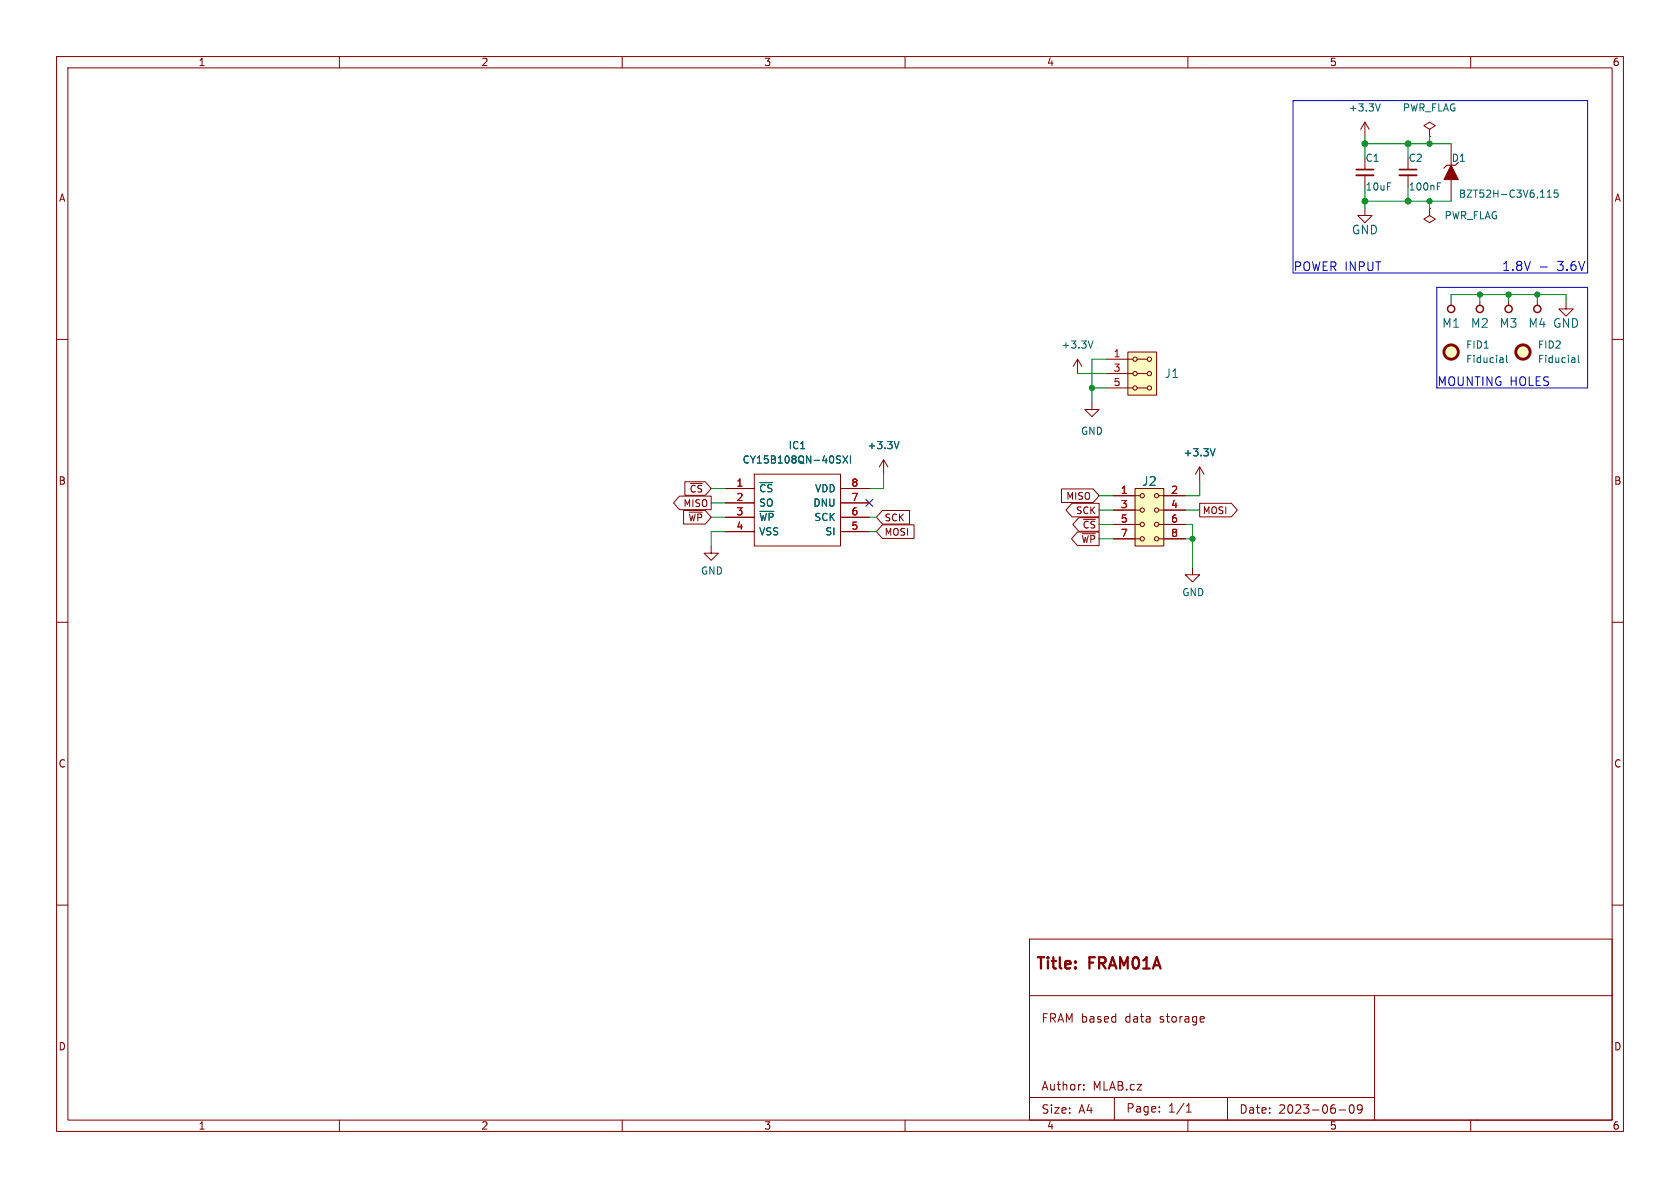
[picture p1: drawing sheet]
<svg xmlns="http://www.w3.org/2000/svg" width="297mm" height="210mm" viewBox="0 0 297 210" stroke-linecap="round" stroke-linejoin="round" font-family="sans-serif">
<g fill="none" stroke="#840000" stroke-width=".18">
<path d="M10 10h277v190h-277zM12 12h273v186h-273zM60 10v2M110 10v2M160 10v2M210 10v2M260 10v2M241.3 36.8v1.3h1.3l-1.3 1.3-1.3-1.3h1.3M241.3 21.6v2.5M241.3 27.9v2.1M241.3 31v2M241.3 21.6l-.8 1.3"/>
<path d="M241.3 21.6l.8 1.3M248.9 27.9v2.1M248.9 31v2M252.7 36.8v1.3l1 .6-1 .7-1-.7 1-.6M252.7 36.8h.1M252.7 22.9l1-.7-1-.6-1 .6 1 .7v1.2M252.7 24.1h.1M256.5 25.4v3.8M256.5 31.8v3.8M10 60h2M256.5 53.3v.7M261.6 53.3v.7"/>
<path d="M266.7 53.3v.7M271.8 53.3v.7M276.9 53.3v1.3h1.2l-1.2 1.3-1.3-1.3h1.3M285 60h2M190.5 63.5l-.8 1.3M190.5 63.5v2.5M190.5 63.5l.8 1.3M193 71.1v1.3h1.3l-1.3 1.3-1.2-1.3h1.2M195.6 68.6h4.7M195.6 66h4.7M195.6 63.5h4.7M199.4 62.2h5.1v7.7h-5.1z"/>
<path d="M201 68.6h1.8M201 66h1.8M201 63.5h1.8M120.1 87.7h5.6v2.4h-5.6l-1-1.2zM120.8 90.2h3.9l1 1.2-1 1.2h-3.9zM121.1 85.2h3.6l1 1.2-1 1.2h-3.6zM121.8 90.5h2.4M125.7 96.5v1.3h1.3l-1.3 1.3-1.2-1.3h1.2M128.3 86.4h5M128.3 88.9h5M128.3 91.4h5M128.3 94h5"/>
<path d="M133.3 83.8h15.3v12.7h-15.3zM148.6 86.4h5.1M148.6 88.9h5.1M148.6 91.4h5.1M148.6 94h5.1M156 90.2h4.8v2.4h-4.8l-1.1-1.2zM156 92.8h5.6v2.4h-5.6l-1.1-1.2zM156.2 81.3l-.8 1.3M156.2 81.3v2.5M156.2 81.3l.8 1.3M187.7 86.4h5.6l1 1.2-1 1.2h-5.6zM189.5 89h4.8v2.4h-4.8l-1-1.2z"/>
<path d="M190.5 94h3.8v2.5h-3.8l-1.1-1.2zM190.7 91.5h3.6v2.4h-3.6l-1-1.2zM196.8 95.3h4.7M196.8 92.7h4.7M196.8 90.2h4.7M196.8 87.6h4.7M200.7 86.4h5v10.1h-5zM204.9 95.3h4.6M204.9 92.7h4.6M204.9 90.2h4.6M204.9 87.6h4.6M212.1 89h5.6l1 1.2-1 1.2h-5.6z"/>
<path d="M212.1 82.6l-.8 1.2M212.1 82.6v2.5M212.1 82.6l.8 1.2M10 110h2M210.8 100.3v1.3h1.3l-1.3 1.3-1.3-1.3h1.3M285 110h2M10 160h2M285 160h2M182 166h103v32h-103zM182 176h103M212.7 179.7l.2 .3-.7 .2M243 176v22"/>
<path d="M60 198v2M110 198v2M160 198v2M182 194h61M191.6 192.6v.1M191.6 191.8v.1M197 194v4M205 196.5v.1M205 195.7v.1M209.7 196.6h.9M209.7 195.5l.5-.4v1.5M210 198v2"/>
<path d="M212.8 180.6l-.1 .1M217 194v4M236.7 196.2h1.2M238.7 195.4l.2-.1a.81 .81 0 0 1 .6 .6 .81 .81 0 0 1-.3 .8l-.2 .1a.81 .81 0 0 1-.6-.6 .81 .81 0 0 1 .3-.8zM240.8 195.9l-.3 .3h-.4l-.1-.3 .1-.5 .4-.1 .2 .1a.99 .99 0 0 1-.3 1.4h-.3M260 198v2M261 198h.1"/>
<circle cx="200.7" cy="63.5" r=".38"/>
<circle cx="200.7" cy="66" r=".38"/>
<circle cx="200.7" cy="68.6" r=".38"/>
<circle cx="203.2" cy="63.5" r=".38"/>
<circle cx="203.2" cy="66" r=".38"/>
<circle cx="203.2" cy="68.6" r=".38"/>
<circle cx="201.9" cy="87.6" r=".38"/>
<circle cx="201.9" cy="92.7" r=".38"/>
<circle cx="201.9" cy="95.3" r=".38"/>
<circle cx="201.9" cy="90.2" r=".38"/>
<circle cx="204.5" cy="90.2" r=".38"/>
<circle cx="204.5" cy="95.3" r=".38"/>
<circle cx="204.5" cy="87.6" r=".38"/>
<circle cx="204.5" cy="92.7" r=".38"/>
</g>
<g fill="none" stroke="#006464" stroke-width=".18">
<path d="M244 18.4l-.4 1.2M254.1 32.9h.4M254.1 32.3h.6M273.5 34.9h.7M273.5 34l.4-.4v1.3M275.4 33.6h-.6l-.1 .6 .2-.1h.4l.2 .2-.1 .4-.2 .2-.5-.2M158.9 78l-.4 1.3M193.2 60.3l-.4 1.2M214.8 79.3l-.4 1.3M265.7 63.3v.8M265.7 64l-.1 .1M265.7 63.5l-.1 .1"/>
<path d="M266.3 62.8v1.1l.2 .2M278.4 63.3v.8M278.4 64l-.1 .1M278.4 63.5l-.1 .1M279 62.8v1.1l.2 .2M148.1 81.2l.4 .1 .1 .3-.3 .3h-.3M148.1 80.6l.5 .1M149 80.6l.9 1.3M149.9 80.6l-.9 1.3M150.3 80.6v1.3"/>
</g>
<path d="M239.8 31h3M247.4 31h3" fill="none" stroke="#840000" stroke-width=".33"/>
<path d="M239.8 30h3M247.4 30h3" fill="none" stroke="#840000" stroke-width=".3"/>
<path d="M257.8 28.7l-.5 .5h-1.5l-.5 .5" fill="none" stroke="#840000" stroke-width=".2"/>
<path d="M256.5 29.2l1.3 2.6h-2.5z" fill="#840000" stroke="#840000" stroke-width=".18"/>
<g fill="#ffffc2" stroke="#ffffc2" stroke-width=".18">
<path d="M200.7 86.4h5v10.1h-5z"/>
<path d="M199.4 62.2h5.1v7.7h-5.1z"/>
<circle cx="256.5" cy="62.2" r="1.27"/>
<circle cx="269.2" cy="62.2" r="1.27"/>
</g>
<g fill="none" stroke="#840000" stroke-width=".51">
<circle cx="256.5" cy="62.2" r="1.27"/>
<circle cx="269.2" cy="62.2" r="1.27"/>
</g>
<g fill="none" stroke="#840000" stroke-width=".25">
<circle cx="256.5" cy="54.6" r=".63"/>
<circle cx="261.6" cy="54.6" r=".63"/>
<circle cx="266.7" cy="54.6" r=".63"/>
<circle cx="271.8" cy="54.6" r=".63"/>
</g>
<path d="M228.6 17.8h52.1v30.5h-52.1zM254 50.8h26.7v17.8h-26.7zM272.3 47.2h1.2" fill="none" stroke="#0000c2" stroke-width=".18"/>
<g fill="none" stroke="#009600" stroke-width=".18">
<path d="M241.3 25.4h15.2M241.3 24.1v3.8M241.3 33v3.8M241.3 35.6h15.2M248.9 25.4v2.5M248.9 33v2.6M252.7 24.1v1.3M252.7 35.6v1.2M256.5 53.3v-1.2h20.4v1.2M261.6 52.1v1.2M266.7 52.1v1.2M271.8 52.1v1.2"/>
<path d="M190.5 66h5.1M193 68.6h2.6M195.6 63.5h-2.6v7.6M125.7 91.4h2.6M125.7 86.4h2.6M125.7 88.9h2.6M128.3 94h-2.6v2.5M153.7 94h1.2M153.7 91.4h1.2M156.2 83.8v2.6h-2.5M194.3 95.3h2.5M194.3 90.2h2.5"/>
<path d="M194.3 92.7h2.5M194.3 87.6h2.5M209.5 92.7h1.3v7.6M209.5 95.3h1.3M209.5 90.2h2.6M212.1 85.1v2.5h-2.6"/>
</g>
<path d="M153.1 88.3l1.2 1.2M154.3 88.3l-1.2 1.2" fill="none" stroke="#000084" stroke-width=".18"/>
<g fill="#009600" stroke="#009600" stroke-width=".18">
<circle cx="266.7" cy="52.1" r=".46"/>
<circle cx="261.6" cy="52.1" r=".46"/>
<circle cx="271.8" cy="52.1" r=".46"/>
<circle cx="248.9" cy="35.6" r=".51"/>
<circle cx="241.3" cy="35.6" r=".51"/>
<circle cx="252.7" cy="35.6" r=".46"/>
<circle cx="252.7" cy="25.4" r=".46"/>
<circle cx="248.9" cy="25.4" r=".51"/>
<circle cx="241.3" cy="25.4" r=".51"/>
<circle cx="193" cy="68.6" r=".46"/>
<circle cx="210.8" cy="95.3" r=".46"/>
</g>
<g font-size="2.8" fill="#840000">
<text x="183" y="171.9">Title:</text>
<text x="192.7" y="171.9">FRAM01A</text>
</g>
<g font-size="2.2" fill="#0000c2">
<text x="265.4" y="48">1.8V</text>
<text x="275.3" y="48">3.6V</text>
</g>
<g font-size="2.1" fill="#006464">
<text x="238.9" y="41.6">GND</text>
<text x="254.9" y="58.1">M1</text>
<text x="259.9" y="58.1">M2</text>
<text x="265" y="58.1">M3</text>
<text x="270.1" y="58.1">M4 GND</text>
<text x="205.8" y="67">J1</text>
<text x="201.8" y="86.1">J2</text>
</g>
<g font-size="2.1" fill="#0000c2">
<text x="228.6" y="48">POWER INPUT</text>
<text x="254" y="68.3">MOUNTING HOLES</text>
</g>
<g font-size="2.1" fill="#840000">
<text x="184" y="181">FRAM based</text>
<text x="199" y="181">data</text>
<text x="205.2" y="181">storage</text>
<text x="184" y="193">Author:</text>
<text x="184" y="197.1">Size:</text>
<text x="190.7" y="197.1">A4</text>
<text x="193.2" y="193">MLAB.cz</text>
<text x="199" y="196.9">Page:</text>
<text x="206.5" y="196.9">1/1</text>
<text x="219" y="197.1">Date:</text>
<text x="226" y="197.1">2023-06-09</text>
</g>
<g font-size="1.8" fill="#840000">
<text x="35" y="11.9">1</text>
<text x="85" y="11.9">2</text>
<text x="135" y="11.9">3</text>
<text x="185" y="11.9">4</text>
<text x="235" y="11.9">5</text>
<text x="285" y="11.9">6</text>
<text x="10.3" y="35.9">A</text>
<text x="285.3" y="35.9">A</text>
<text x="10.3" y="85.9">B</text>
<text x="285.3" y="85.9">B</text>
<text x="10.3" y="135.9">C</text>
<text x="285.3" y="135.9">C</text>
<text x="10.3" y="185.9">D</text>
<text x="285.3" y="185.9">D</text>
<text x="35" y="199.9">1</text>
<text x="85" y="199.9">2</text>
<text x="135" y="199.9">3</text>
<text x="185" y="199.9">4</text>
<text x="235" y="199.9">5</text>
<text x="285" y="199.9">6</text>
</g>
<g font-size="1.8" fill="#006464">
<text x="238.4" y="19.9">+3.3V</text>
<text x="247.9" y="19.9">PWR_FLAG</text>
<text x="241.3" y="28.8">C1</text>
<text x="248.9" y="28.8">C2</text>
<text x="256.6" y="28.8">D1</text>
<text x="241.3" y="33.9">10uF</text>
<text x="248.9" y="33.9">100nF</text>
<text x="257.8" y="35.2">BZT52H-C3V6,115</text>
<text x="255.3" y="39">PWR_FLAG</text>
<text x="187.6" y="61.8">+3.3V</text>
<text x="259.1" y="61.8">FID1</text>
<text x="259.1" y="64.4">Fiducial</text>
<text x="271.8" y="61.8">FID2</text>
<text x="271.8" y="64.4">Fiducial</text>
<text x="191" y="77.1">GND</text>
<text x="131.2" y="82.1">CY15B108QN-40SXI</text>
<text x="139.3" y="79.6">IC1</text>
<text x="153.3" y="79.6">+3.3V</text>
<text x="209.1" y="80.9">+3.3V</text>
<text x="134.1" y="87.2">~{CS}</text>
<text x="134.1" y="89.8">SO</text>
<text x="143.7" y="89.8">DNU</text>
<text x="144" y="87.2">VDD</text>
<text x="134.1" y="92.3">~{WP}</text>
<text x="134.1" y="94.8">VSS</text>
<text x="143.9" y="92.3">SCK</text>
<text x="145.8" y="94.8">SI</text>
<text x="123.8" y="101.8">GND</text>
<text x="208.9" y="105.6">GND</text>
</g>
<g font-size="1.8" fill="#a90000">
<text x="196.8" y="63.2">1</text>
<text x="196.8" y="65.8">3</text>
<text x="196.8" y="68.3">5</text>
<text x="130.1" y="86.1">1</text>
<text x="130.1" y="88.6">2</text>
<text x="150.4" y="88.6">7</text>
<text x="150.4" y="86.1">8</text>
<text x="198" y="87.4">1</text>
<text x="198" y="89.9">3</text>
<text x="206.9" y="87.4">2</text>
<text x="206.9" y="89.9">4</text>
<text x="130.1" y="91.2">3</text>
<text x="130.1" y="93.7">4</text>
<text x="150.4" y="93.7">5</text>
<text x="150.4" y="91.2">6</text>
<text x="198" y="92.5">5</text>
<text x="198" y="95">7</text>
<text x="206.9" y="92.5">6</text>
<text x="206.9" y="95">8</text>
</g>
<g font-size="1.7" fill="#840000">
<text x="120.7" y="89.8">MISO</text>
<text x="121.8" y="87.3">~{CS}</text>
<text x="188.4" y="88.5">MISO</text>
<text x="121.6" y="92.4">~{WP}</text>
<text x="156.3" y="92.4">SCK</text>
<text x="156.3" y="94.9">MOSI</text>
<text x="190.1" y="91.1">SCK</text>
<text x="191.3" y="93.6">~{CS}</text>
<text x="212.5" y="91.1">MOSI</text>
<text x="191.1" y="96.2">~{WP}</text>
</g>
</svg>
